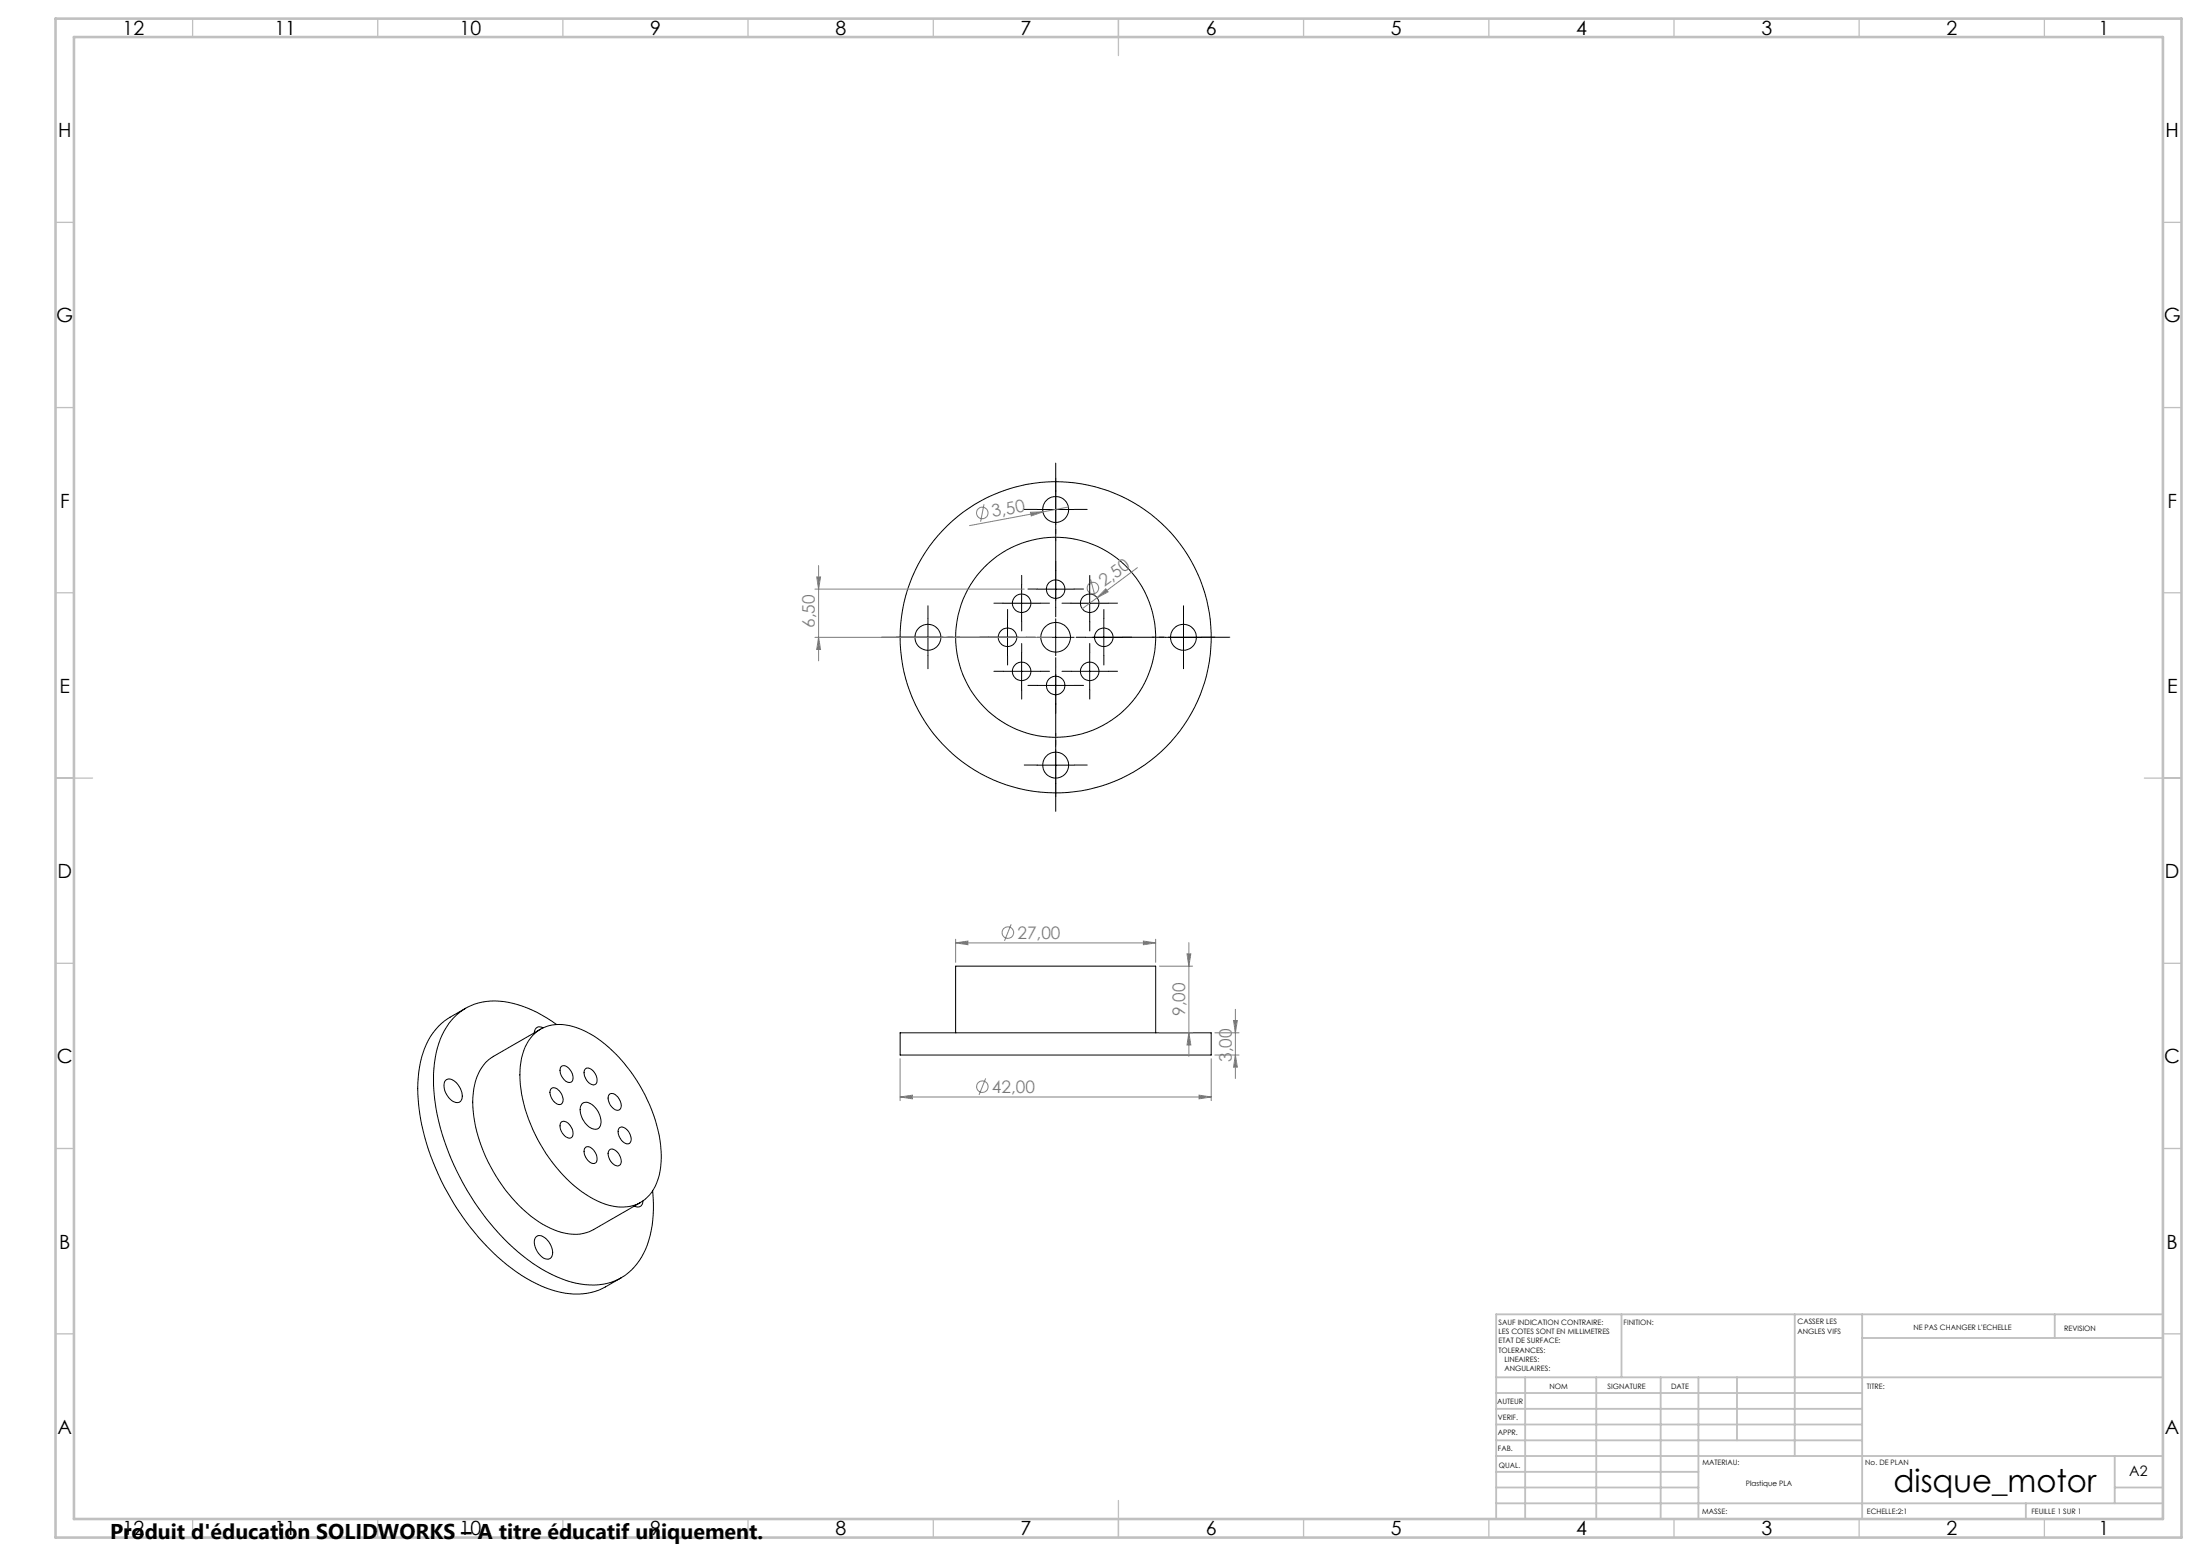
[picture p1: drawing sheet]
<svg xmlns="http://www.w3.org/2000/svg" width="594mm" height="420mm" viewBox="0 0 594 420" stroke-linecap="round" stroke-linejoin="round" font-family="sans-serif">
<g fill="none" stroke="#000" stroke-width=".27">
<path d="M280 137.5h10M285 132.5v10M275.8 157.8v10M280 159h10M285 154v10M294.2 157.8v10M245.5 172h10M250.5 167v10M267 172h10M270.8 162.8h10M272 167v10M275.8 176.2v10"/>
<path d="M280 172h10M285 167v10M289.2 162.8h10M293 172h10M294.2 176.2v10M298 167v10M314.5 172h10M319.5 167v10M270.8 181.2h10M280 185h10M285 180v10M289.2 181.2h10"/>
<path d="M280 206.5h10M285 201.5v10M125.7 272.2l-4.2 2.4a18.1 18.1 0 0 0-8.2 13.4 50.1 50.1 0 0 0 4.4 27.4 65.6 65.6 0 0 0 23.1 28.9 27.2 27.2 0 0 0 16.5 4.9l3.3-.6a28.8 28.8 0 0 0 7.1-3.7M143.8 279.5a10.3 10.3 0 0 1 11.2-2.3 32.6 32.6 0 0 1 16.1 13.2 39 39 0 0 1 7.4 23.6 12.2 12.2 0 0 1-6.6 11.1 13.8 13.8 0 0 1-11.6-1.4 41.4 41.4 0 0 1-18.1-23 27 27 0 0 1-.8-17.2l1.3-2.6zM146 277.8l-12.8 7.3a12.1 12.1 0 0 0-5.4 10 38.4 38.4 0 0 0 6.9 23.6 33.9 33.9 0 0 0 16 13.7 11.4 11.4 0 0 0 9.5-.5l12.8-7.3M146.6 277.4a1.5 1.5 0 0 0-1.6-.1 1.5 1.5 0 0 0-.7 1.5M150.3 276.6a29 29 0 0 0-17.8-6.4 15.4 15.4 0 0 0-14 11.5 41.5 41.5 0 0 0 .9 24.4 68.2 68.2 0 0 0 24.4 34.8 29.8 29.8 0 0 0 16.6 6 15.1 15.1 0 0 0 14.4-10.9 33.4 33.4 0 0 0 1.4-14.6M243 278.8h84v6h-84zM258 278.8v-18h54v18M120.3 291.6a2.49 2.49 0 0 1 3.5 1.4 3.8 3.8 0 0 1 .6 4.3 2.22 2.22 0 0 1-3.2-.9 4.1 4.1 0 0 1-.9-4.8zM148.8 293.9a1.56 1.56 0 0 1 2.3 .6 2.72 2.72 0 0 1 .5 3.5 2.58 2.58 0 0 1-3-2.4l-.1-.8zM151.4 288a1.5 1.5 0 0 1 2.3 .6 2.67 2.67 0 0 1 .6 3.4 2.11 2.11 0 0 1-2.6-1.5l-.5-1.6z"/>
<path d="M157.3 297.8a3.2 3.2 0 0 1 3.8 1.7 4.5 4.5 0 0 1 .6 5 2.83 2.83 0 0 1-3.7-1.4 4.7 4.7 0 0 1-.9-5.1zM158.2 288.4a2.46 2.46 0 0 1 2.8 2 1.64 1.64 0 0 1-.7 2.5 3.3 3.3 0 0 1-2.3-4.3zM164.5 295.5a1.56 1.56 0 0 1 2.3 .5 2.65 2.65 0 0 1 .5 3.6 2.57 2.57 0 0 1-3-2.4l-.1-.8zM151.4 303a1.71 1.71 0 0 1 2.6 .9 2.18 2.18 0 0 1 0 3.3 3.2 3.2 0 0 1-2.6-4.2zM158.2 309.7a2.46 2.46 0 0 1 2.8 1.9 1.59 1.59 0 0 1-.7 2.5 3.2 3.2 0 0 1-2.3-4.2zM164.5 310.5a1.5 1.5 0 0 1 2.3 .6 2.61 2.61 0 0 1 .5 3.5 2.38 2.38 0 0 1-2.8-2l-.3-1.2zM167.1 304.5a1.56 1.56 0 0 1 2.3 .6 2.72 2.72 0 0 1 .6 3.5 2.46 2.46 0 0 1-2.9-1.9l-.2-.9v-.7zM144.7 333.9a2 2 0 0 1 2.8 .5 4.7 4.7 0 0 1 1.4 4.8 1.79 1.79 0 0 1-2.9-.2 4.7 4.7 0 0 1-1.5-4.9zM173.6 324.1a1.46 1.46 0 0 1-.7 1.5 1.46 1.46 0 0 1-1.6-.1"/>
<circle cx="285" cy="137.5" r="3.5"/>
<circle cx="285" cy="159" r="2.49"/>
<circle cx="250.5" cy="172" r="3.5"/>
<circle cx="272" cy="172" r="2.51"/>
<circle cx="275.8" cy="162.8" r="2.51"/>
<circle cx="285" cy="172" r="27"/>
<circle cx="285" cy="172" r="4"/>
<circle cx="285" cy="172" r="42"/>
<circle cx="294.2" cy="162.8" r="2.51"/>
<circle cx="298" cy="172" r="2.51"/>
<circle cx="319.5" cy="172" r="3.5"/>
<circle cx="275.8" cy="181.2" r="2.51"/>
<circle cx="285" cy="185" r="2.49"/>
<circle cx="294.2" cy="181.2" r="2.51"/>
<circle cx="285" cy="206.5" r="3.5"/>
</g>
<g fill="none" stroke="#808080" stroke-width=".27">
<path d="M265.7 136.1l-.9 4.7M278.2 138.3l3.4-.1-3.2 1.1zM288.5 136.9l-26.7 5M220 159h56.5M220.5 155.7h1l-.5 3.3zM221 152.7v25.7M294.5 156.4l1.2 4.6M298.6 158.9l.6 .9-3 1.5zM307.1 153.2l-10.9 8.1M220 172h64M221 172l.5 3.3h-1zM296.2 161.3l-4 3"/>
<path d="M258 254.5l3.3-.5v1zM258 253.5v6.3M258 254.5h54M273 249.5l-1.8 4.4M308.7 254l3.3 .5-3.3 .5zM312 253.5v6.3M320.5 257.5h1l-.5 3.3zM321 254.4v30.7M313 278.8h9M313 260.8h9M321 278.8l.5 3.3h-1zM328 278.8h6.5"/>
<path d="M333.1 275.5h1l-.5 3.3zM333.6 272.4v18.7M243 296.1l3.3-.5v1zM243 285.8v11.3M243 296.1h84M266.1 291.1l-1.8 4.4M323.7 295.6l3.3 .5-3.3 .5zM327 285.8v11.3M328 284.8h6.5M333.6 284.8l.5 3.3h-1z"/>
<circle cx="265.2" cy="138.5" r="1.56"/>
<circle cx="295.1" cy="158.7" r="1.56"/>
<circle cx="272.1" cy="251.7" r="1.56"/>
<circle cx="265.2" cy="293.3" r="1.56"/>
</g>
<path d="M275 172h-37M285 162v-37M295 172h37M285 182v37" fill="none" stroke="#000" stroke-width=".27" stroke-dasharray="30.5 1.3 1.3 1.3" stroke-dashoffset="13.9"/>
<g fill="none" stroke="#000" stroke-width=".27" stroke-dasharray="30.5 1.3 1.3 1.3">
<path d="M280 137.5h-3.5M285 132.5v-3.5M290 137.5h3.5M275.9 157.8v-2.5M280 159h-2.5M285 142.5v3.5M285 154v-2.5M290 159h2.5M294.2 157.8v-2.5M245.5 172h-3.5M250.5 167v-3.5M250.5 177v3.5"/>
<path d="M255.5 172h3.5M267 172h-2.5M270.9 162.8h-2.5M272 167v-2.5M272 177v2.5M275.9 176.2v-2.5M275.9 167.8v2.5M277 172h2.5M280.9 162.8h2.5M285 164v2.5M289.2 162.8h-2.5M293 172h-2.5"/>
<path d="M294.2 167.8v2.5M294.2 176.2v-2.5M298 167v-2.5M298 177v2.5M299.2 162.8h2.5M303 172h2.5M314.5 172h-3.5M319.5 167v-3.5M319.5 177v3.5M324.5 172h3.5M270.9 181.2h-2.5M275.9 186.2v2.5"/>
<path d="M280 185h-2.5M280.9 181.2h2.5M285 180v-2.5M285 190v2.5M289.2 181.2h-2.5M290 185h2.5M294.2 186.2v2.5M299.2 181.2h2.5M280 206.5h-3.5M285 201.5v-3.5M285 211.5v3.5M290 206.5h3.5"/>
</g>
<g fill="none" stroke="#c0c0c0" stroke-width=".35">
<path d="M52 5v5M102 5v5M152 5v5M202 5v5M252 5v5M302 5v10M352 5v5M402 5v5M452 5v5M502 5v5M552 5v5M15 60h5"/>
<path d="M584 60h5M15 110h5M584 110h5M15 160h5M584 160h5M15 210h10M579 210h10M15 260h5M584 260h5M15 310h5M584 310h5M15 360h5"/>
<path d="M584 360h5M52 410v5M102 410v5M152 410v5M202 410v5M252 410v5M302 405v10M352 410v5M402 410v5M452 410v5M502 410v5M552 410v5"/>
</g>
<g fill="none" stroke="#c0c0c0" stroke-width=".5">
<path d="M437.8 354.8v17M484.6 354.8v38.2M502.8 354.8v55.2M554.8 354.8v6.4M584 354.8h-180v55.2M404 371.8h180M404 376h98.8M411.8 371.8v38.2M431 371.8v38.2M448.4 371.8v38.2M458.6 371.8v38.2M469 371.8v17"/>
<path d="M502.8 361.2h81.2M404 388.8h98.8M404 384.5h98.8M404 380.3h98.8M404 397.3h54.6M404 393h180M571 393v12.8M404 405.8h180M404 401.5h54.6M547 405.8v4.2M571 401.5h13"/>
</g>
<path d="M15 5h574v410h-574zM20 10h564v400h-564z" fill="none" stroke="#c0c0c0" stroke-width=".7"/>
<g fill="#808080">
<path d="M278.2 138.3l3.4-.1-3.2 1.1z"/>
<path d="M298.6 158.9l.6 .9-3 1.5z"/>
<path d="M243 296.1l3.3-.5v1zM323.7 295.6l3.3 .5-3.3 .5z"/>
<path d="M258 254.5l3.3-.5v1zM308.7 254l3.3 .5-3.3 .5z"/>
<path d="M321 278.8l.5 3.3h-1zM320.5 257.5h1l-.5 3.3zM333.6 284.8l.5 3.3h-1zM333.1 275.5h1l-.5 3.3z"/>
<path d="M220.5 155.7h1l-.5 3.3zM221 172l.5 3.3h-1z"/>
</g>
<text font-size="8.5" x="511.3" y="402.7">disque_motor</text>
<text font-size="5.8" x="29.7" y="415.3">Produit d'éducation SOLIDWORKS – A titre éducatif uniquement.</text>
<g font-size="5.3">
<text x="33.1" y="9.4">12</text>
<text x="74.1" y="9.4">11</text>
<text x="124.1" y="9.4">10</text>
<text x="175.6" y="9.4">9</text>
<text x="225.6" y="9.4">8</text>
<text x="275.6" y="9.4">7</text>
<text x="325.6" y="9.4">6</text>
<text x="375.6" y="9.4">5</text>
<text x="425.6" y="9.4">4</text>
<text x="475.6" y="9.4">3</text>
<text x="525.6" y="9.4">2</text>
<text x="566.6" y="9.4">1</text>
<text x="15.7" y="37">H</text>
<text x="584.7" y="37">H</text>
<text x="15.2" y="87">G</text>
<text x="584.2" y="87">G</text>
<text x="16.2" y="137">F</text>
<text x="585.2" y="137">F</text>
<text x="16.1" y="187">E</text>
<text x="585.1" y="187">E</text>
<text x="15.5" y="237">D</text>
<text x="584.5" y="237">D</text>
<text x="15.4" y="287">C</text>
<text x="584.4" y="287">C</text>
<text x="16" y="337">B</text>
<text x="585" y="337">B</text>
<text x="15.5" y="387">A</text>
<text x="584.5" y="387">A</text>
<text x="33.1" y="414.4">12</text>
<text x="74.1" y="414.4">11</text>
<text x="124.1" y="414.4">10</text>
<text x="175.6" y="414.4">9</text>
<text x="225.6" y="414.4">8</text>
<text x="275.6" y="414.4">7</text>
<text x="325.6" y="414.4">6</text>
<text x="375.6" y="414.4">5</text>
<text x="425.6" y="414.4">4</text>
<text x="475.6" y="414.4">3</text>
<text x="525.6" y="414.4">2</text>
<text x="566.6" y="414.4">1</text>
</g>
<g font-size="4.7" fill="#808080">
<text x="268.1" y="139.6" transform="rotate(-11 268.1 139.6)">3,50</text>
<text x="298.2" y="158.5" transform="rotate(-37 298.2 158.5)">2,50</text>
<text x="220" y="169.5" transform="rotate(-90 220 169.5)">6,50</text>
<text x="274.7" y="253.4">27,00</text>
<text x="320" y="274.2" transform="rotate(-90 320 274.2)">9,00</text>
<text x="332.6" y="286.7" transform="rotate(-90 332.6 286.7)">3,00</text>
<text x="267.8" y="295">42,00</text>
</g>
<text font-size="3.9" x="574.9" y="398.5">A2</text>
<g font-size="2">
<text x="404.6" y="357.6">SAUF INDICATION CONTRAIRE:</text>
<text x="438.4" y="357.6">FINITION:</text>
<text x="485.3" y="357.5">CASSER LES</text>
<text x="485.3" y="360">ANGLES VIFS</text>
<text x="516.6" y="359">NE PAS CHANGER L'ECHELLE</text>
<text x="557.3" y="359.2">REVISION</text>
<text x="404.6" y="360.1">LES COTES SONT EN MILLIMETRES</text>
<text x="404.6" y="362.6">ETAT DE SURFACE:</text>
<text x="404.6" y="365.1">TOLERANCES:</text>
<text x="406.2" y="367.6">LINEAIRES:</text>
<text x="406.2" y="370.1">ANGULAIRES:</text>
<text x="418.3" y="375">NOM</text>
<text x="434" y="374.9">SIGNATURE</text>
<text x="451.2" y="374.9">DATE</text>
<text x="504" y="374.9">TITRE:</text>
<text x="404.2" y="379.1">AUTEUR</text>
<text x="404.4" y="383.3">VERIF.</text>
<text x="404.4" y="387.4">APPR.</text>
<text x="404.5" y="391.8">FAB.</text>
<text x="459.7" y="395.5">MATERIAU:</text>
<text x="503.6" y="395.5">No. DE PLAN</text>
<text x="404.7" y="396.1">QUAL.</text>
<text x="471.4" y="401">Plastique PLA</text>
<text x="459.6" y="408.5">MASSE:</text>
<text x="504.1" y="408.6">ECHELLE:2:1</text>
<text x="548.5" y="408.6">FEUILLE 1 SUR 1</text>
</g>
</svg>
